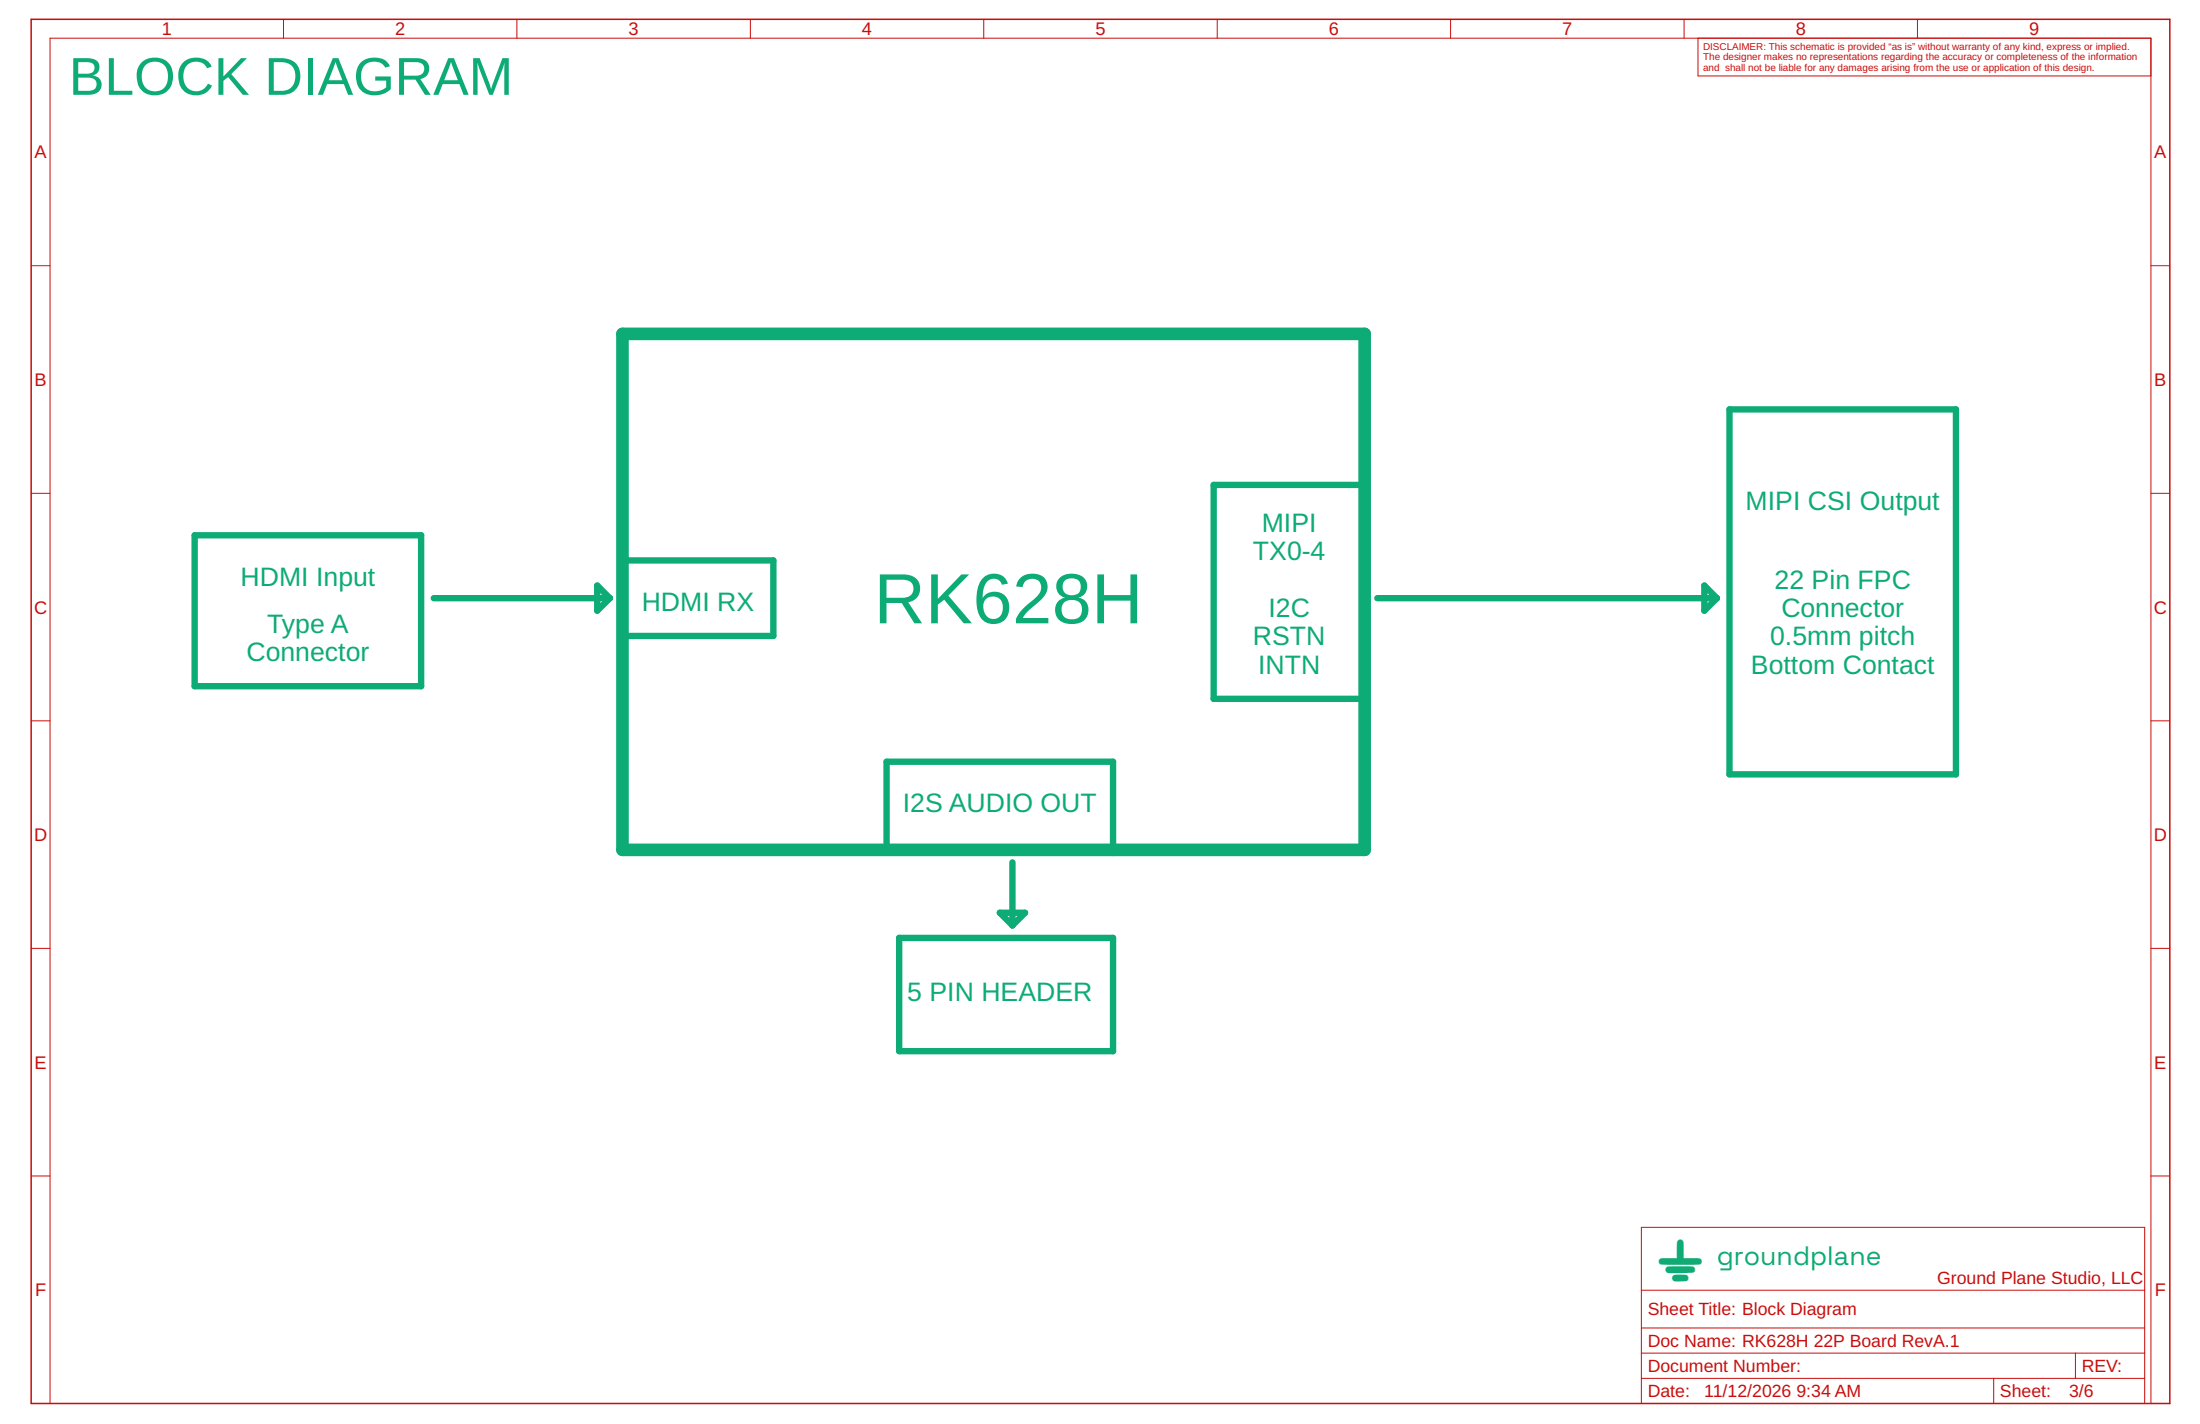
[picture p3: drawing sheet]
<svg xmlns="http://www.w3.org/2000/svg" width="432mm" height="279mm" viewBox="0 0 432 279" stroke-linecap="round" stroke-linejoin="round" font-family="sans-serif">
<g fill="none" stroke="#c90d0c" stroke-width=".2">
<path d="M55.6 3.8v3.7M101.5 3.8v3.7M147.3 3.8v3.7M193.1 3.8v3.7M238.9 3.8v3.7M284.7 3.8v3.7M330.5 3.8v3.7M333.3 7.5v7.4h88.9M376.3 3.8v3.7M6.1 52.1h3.7M422.2 52.1h3.7M6.1 96.8h3.7"/>
<path d="M422.2 96.8h3.7M6.1 141.4h3.7M422.2 141.4h3.7M6.1 186.1h3.7M422.2 186.1h3.7M6.1 230.7h3.7M422.2 230.7h3.7M322.2 240.8h98.7v34.6h-98.7zM322.2 253.2h98.7M9.8 275.4v-267.9h412.4v267.9M322.2 265.5h98.7M322.2 270.4h98.7"/>
<path d="M322.2 260.6h98.7M391.3 270.4v5M407.4 265.5v4.9"/>
</g>
<path d="M6.1 3.8h419.8v271.6h-419.8z" fill="none" stroke="#c90d0c" stroke-width=".3"/>
<path d="M122.2 65.5h145.6v101.3h-145.6z" fill="none" stroke="#0dab76" stroke-width="2.5"/>
<path d="M238.2 95.1h29.6v42h-29.6zM339.4 80.3h44.5v71.6h-44.5zM38.2 105h44.5v29.6h-44.5zM85.1 117.4h34.6M117.2 114.9l2.5 2.5-2.5 2.4zM122.2 110h29.6v14.8h-29.6M270.3 117.4h66.7M334.5 114.9l2.5 2.5-2.5 2.4zM174 149.5h44.5v17.3h-44.5zM196.2 179.1h5l-2.5 2.5zM198.7 169.2v12.4M176.5 184h42v22.2h-42z" fill="none" stroke="#0dab76" stroke-width="1.2"/>
<g fill="#0dab76" stroke="#0dab76" stroke-width=".2">
<circle cx="218.5" cy="166.8" r=".49"/>
<circle cx="119.7" cy="117.4" r=".49"/>
<circle cx="198.7" cy="181.6" r=".49"/>
<circle cx="337" cy="117.4" r=".49"/>
</g>
<text font-size="13.9" fill="#0dab76" x="171.5" y="122.3">RK628H</text>
<text font-size="10.5" fill="#0dab76" x="13.5" y="18.6">BLOCK DIAGRAM</text>
<text font-size="8.9" fill="#22a152" x="325.4" y="249.9">G</text>
<g font-size="5.2" fill="#0dab76">
<text x="342.6" y="100.1">MIPI CSI Output</text>
<text x="247.6" y="104.4">MIPI</text>
<text x="245.9" y="110">TX0-4</text>
<text x="47.2" y="114.9">HDMI Input</text>
<text x="126" y="119.8">HDMI RX</text>
<text x="348.3" y="115.5">22 Pin FPC</text>
<text x="52.4" y="124.2">Type A</text>
<text x="249" y="121.1">I2C</text>
<text x="349.6" y="121.1">Connector</text>
<text x="48.4" y="129.7">Connector</text>
<text x="245.9" y="126.6">RSTN</text>
<text x="347.4" y="126.6">0.5mm pitch</text>
<text x="246.9" y="132.2">INTN</text>
<text x="343.7" y="132.2">Bottom Contact</text>
<text x="177.2" y="159.3">I2S AUDIO OUT</text>
<text x="178.1" y="196.4">5 PIN HEADER</text>
</g>
<text font-size="5.2" fill="#22a152" x="337" y="248.2">groundplane</text>
<g font-size="3.6" fill="#c90d0c">
<text x="31.7" y="6.9">1</text>
<text x="77.6" y="6.9">2</text>
<text x="123.4" y="6.9">3</text>
<text x="169.2" y="6.9">4</text>
<text x="215" y="6.9">5</text>
<text x="260.8" y="6.9">6</text>
<text x="306.6" y="6.9">7</text>
<text x="352.4" y="6.9">8</text>
<text x="398.3" y="6.9">9</text>
<text x="6.8" y="31.1">A</text>
<text x="422.8" y="31.1">A</text>
<text x="6.8" y="75.7">B</text>
<text x="422.8" y="75.7">B</text>
<text x="6.7" y="120.4">C</text>
<text x="422.7" y="120.4">C</text>
<text x="6.7" y="165">D</text>
<text x="422.7" y="165">D</text>
<text x="6.8" y="209.7">E</text>
<text x="422.8" y="209.7">E</text>
<text x="6.9" y="254.3">F</text>
<text x="422.9" y="254.3">F</text>
</g>
<g font-size="3.5" fill="#c90d0c">
<text x="380.2" y="251.9">Ground Plane Studio, LLC</text>
<text x="323.4" y="258.1">Sheet Title: Block Diagram</text>
<text x="323.4" y="269.2">Document Number:</text>
<text x="323.4" y="264.3">Doc Name: RK628H 22P Board RevA.1</text>
<text x="408.6" y="269.2">REV:</text>
<text x="323.4" y="274.1">Date:</text>
<text x="334.5" y="274.1">11/12/2026</text>
<text x="352.6" y="274.1">9:34 AM</text>
<text x="392.5" y="274.1">Sheet:</text>
<text x="406.1" y="274.1">3/6</text>
</g>
<g font-size="1.9" fill="#c90d0c">
<text x="334.3" y="9.8">DISCLAIMER: This schematic is provided “as is” without warranty of any kind, express or implied.</text>
<text x="334.3" y="11.8">The designer makes no representations regarding the accuracy or completeness of the information</text>
<text x="334.3" y="13.9">and shall not be liable for any damages arising from the use or application of this design.</text>
</g>
</svg>
